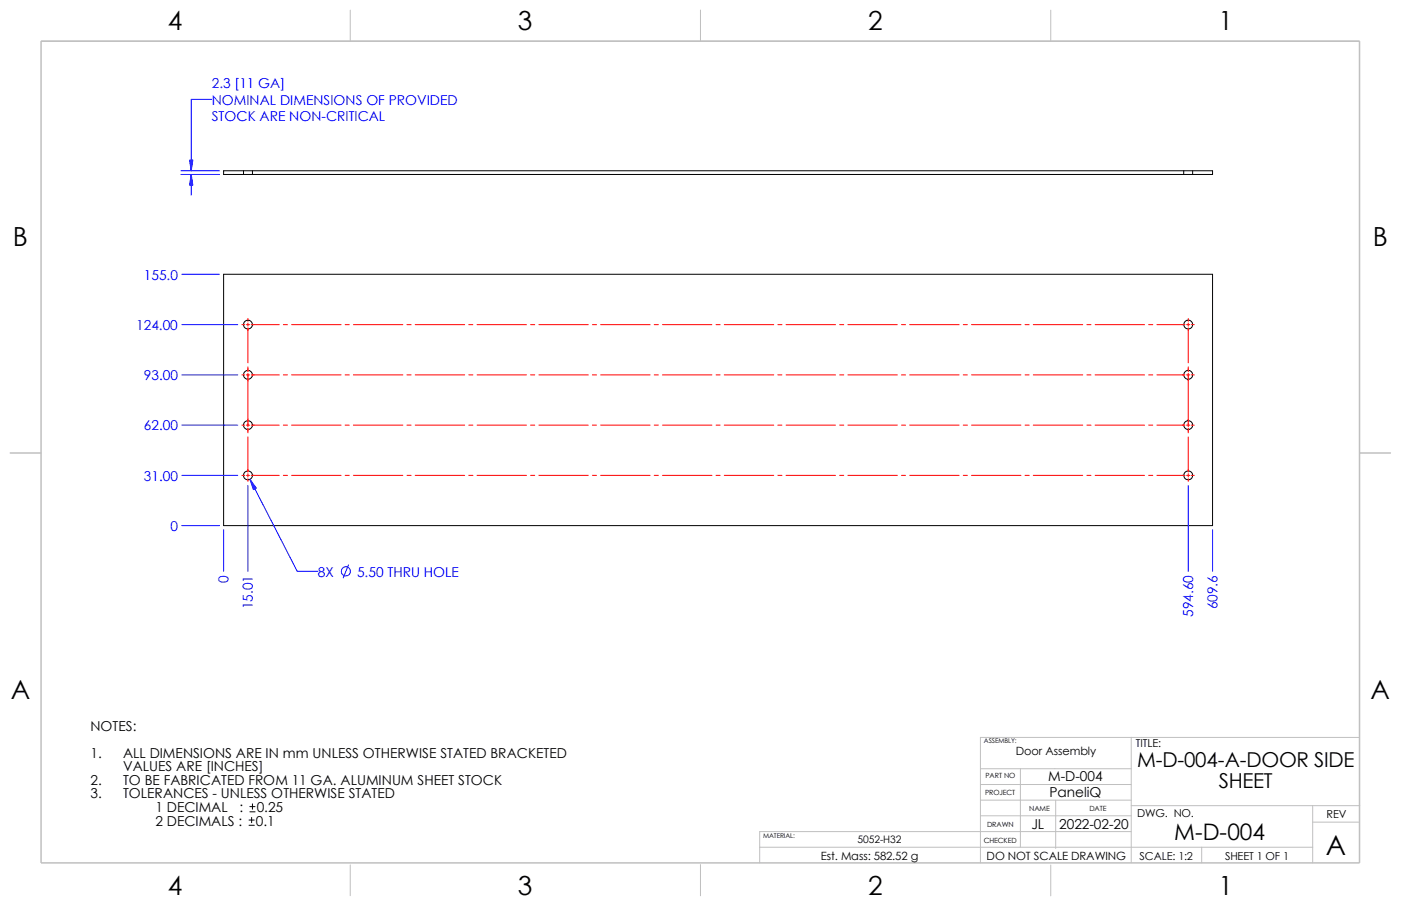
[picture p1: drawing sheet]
<svg xmlns="http://www.w3.org/2000/svg" width="432mm" height="279mm" viewBox="0 0 432 279" stroke-linecap="round" stroke-linejoin="round" font-family="sans-serif">
<g fill="none" stroke="#c0c0c0" stroke-width=".31">
<path d="M12.7 12.7h406.3M107.9 3.1v9.6M215.9 3.1v9.6M323.8 3.1v9.6M3.1 139.7h9.6M419.1 139.7h9.5M302.2 237.1h46.5M314.5 237.1v24.2M348.7 227.4v38.7M419 227.4h-116.8v38.7M302.2 246.8h46.5M302.2 251.6h46.5"/>
<path d="M302.2 241.9h46.5M325.4 246.8v14.9M348.7 248.5h70.4M348.7 256.5h-114.6v9.6M404.6 248.5v17.6M404.6 253.5h14.4M107.9 266.7v9.5M215.9 266.7v9.5M234.1 261.3h170.5M323.8 266.7v9.6M370.4 261.3v4.8"/>
</g>
<path d="M12.7 12.7h406.3v253.4h-406.3z" fill="none" stroke="#c0c0c0" stroke-width=".47"/>
<g fill="none" stroke="#000" stroke-width=".31">
<path d="M68.9 52.7h304.8v1.1h-304.8zM75.1 52.7v1.1M77.8 52.7v1.1M364.8 52.7v1.1M367.6 52.7v1.1M68.9 84.6h304.8v77.5h-304.8zM76.8 254.5h1.6M76.8 252.9h1.6M77 250.4h1.6M77 248.8h1.6M77.6 252.1v1.6M77.8 247.9v1.7"/>
<circle cx="76.4" cy="115.6" r="1.37"/>
<circle cx="76.4" cy="100.1" r="1.37"/>
<circle cx="366.2" cy="115.6" r="1.37"/>
<circle cx="366.2" cy="100.1" r="1.37"/>
<circle cx="76.4" cy="131.1" r="1.37"/>
<circle cx="366.2" cy="131.1" r="1.37"/>
<circle cx="76.4" cy="146.6" r="1.38"/>
<circle cx="366.2" cy="146.6" r="1.38"/>
</g>
<g fill="none" stroke="#f00" stroke-width=".31">
<path d="M76.4 98.2v.9M76.4 99.6v1M366.2 98.2v.9M366.2 99.6v1M74.5 100.1h.9M74.5 115.6h.9M75.9 100.1h1M75.9 115.6h1M76.4 101.1v10.8M76.4 113.2v1.4M76.4 115.1v16.5M77.4 100.1h8.7"/>
<path d="M77.4 115.6h8.7M87.3 100.1h1.3M87.3 115.6h1.3M89.9 100.1h15.2M89.9 115.6h15.2M106.4 100.1h1.3M106.4 115.6h1.3M108.9 100.1h15.3M108.9 115.6h15.3M125.4 100.1h1.3M125.4 115.6h1.3M128 100.1h15.2"/>
<path d="M128 115.6h15.2M144.5 100.1h1.3M144.5 115.6h1.3M147 100.1h15.3M147 115.6h15.3M163.5 100.1h1.3M163.5 115.6h1.3M166.1 100.1h15.2M166.1 115.6h15.2M182.6 100.1h1.3M182.6 115.6h1.3M185.1 100.1h15.3"/>
<path d="M185.1 115.6h15.3M201.6 100.1h1.3M201.6 115.6h1.3M204.2 100.1h15.2M204.2 115.6h15.2M220.7 100.1h1.3M220.7 115.6h1.3M223.2 100.1h15.3M223.2 115.6h15.3M239.7 100.1h1.3M239.7 115.6h1.3M242.3 100.1h15.2"/>
<path d="M242.3 115.6h15.2M258.8 100.1h1.3M258.8 115.6h1.3M261.3 100.1h15.3M261.3 115.6h15.3M277.8 100.1h1.3M277.8 115.6h1.3M280.4 100.1h15.2M280.4 115.6h15.2M296.9 100.1h1.3M296.9 115.6h1.3M299.4 100.1h15.3"/>
<path d="M299.4 115.6h15.3M315.9 100.1h1.3M315.9 115.6h1.3M318.5 100.1h15.2M318.5 115.6h15.2M335 100.1h1.3M335 115.6h1.3M337.5 100.1h15.3M337.5 115.6h15.3M354 100.1h1.3M354 115.6h1.3M356.6 100.1h8.6"/>
<path d="M356.6 115.6h8.6M365.7 100.1h1M365.7 115.6h1M366.2 101.1v10.8M366.2 113.2v1.4M366.2 115.1v16.5M367.2 100.1h.9M367.2 115.6h.9M74.5 131.1h.9M75.9 131.1h1M76.4 132.1v1.4M76.4 134.7v10.9"/>
<path d="M77.4 131.1h8.7M87.3 131.1h1.3M89.9 131.1h15.2M106.4 131.1h1.3M108.9 131.1h15.3M125.4 131.1h1.3M128 131.1h15.2M144.5 131.1h1.3M147 131.1h15.3M163.5 131.1h1.3M166.1 131.1h15.2M182.6 131.1h1.3"/>
<path d="M185.1 131.1h15.3M201.6 131.1h1.3M204.2 131.1h15.2M220.7 131.1h1.3M223.2 131.1h15.3M239.7 131.1h1.3M242.3 131.1h15.2M258.8 131.1h1.3M261.3 131.1h15.3M277.8 131.1h1.3M280.4 131.1h15.2M296.9 131.1h1.3"/>
<path d="M299.4 131.1h15.3M315.9 131.1h1.3M318.5 131.1h15.2M335 131.1h1.3M337.5 131.1h15.3M354 131.1h1.3M356.6 131.1h8.6M365.7 131.1h1M366.2 132.1v1.4M366.2 134.7v10.9M367.2 131.1h.9M74.5 146.6h.9"/>
<path d="M75.9 146.6h1M76.4 146.1v1M76.4 147.6v.9M77.4 146.6h8.7M87.3 146.6h1.3M89.9 146.6h15.2M106.4 146.6h1.3M108.9 146.6h15.3M125.4 146.6h1.3M128 146.6h15.2M144.5 146.6h1.3M147 146.6h15.3"/>
<path d="M163.5 146.6h1.3M166.1 146.6h15.2M182.6 146.6h1.3M185.1 146.6h15.3M201.6 146.6h1.3M204.2 146.6h15.2M220.7 146.6h1.3M223.2 146.6h15.3M239.7 146.6h1.3M242.3 146.6h15.2M258.8 146.6h1.3M261.3 146.6h15.3"/>
<path d="M277.8 146.6h1.3M280.4 146.6h15.2M296.9 146.6h1.3M299.4 146.6h15.3M315.9 146.6h1.3M318.5 146.6h15.2M335 146.6h1.3M337.5 146.6h15.3M354 146.6h1.3M356.6 146.6h8.6M365.7 146.6h1M366.2 146.1v1"/>
<path d="M366.2 147.6v.9M367.2 146.6h.9"/>
</g>
<g fill="none" stroke="#00f" stroke-width=".31">
<path d="M65.3 30.6h-6.4v22.1M55.8 53.8h11.8M55.8 52.7h11.8M58.9 53.8v6.4M56 84.6h11.6M56 115.6h17.3M56 100.1h17.3M56 131.1h17.3M56 146.6h17.3M76.4 149.7v26.5M77 147.8l14.6 28.4h6.4M366.2 149.7v26.5"/>
<path d="M56 162.1h11.6M68.9 163.4v12.8M107.4 174.2l-1.6 4M373.7 163.4v12.8"/>
<circle cx="106.6" cy="176.2" r="1.41"/>
</g>
<g fill="#00f" stroke="#00f" stroke-width=".31">
<path d="M77 147.8l2 2.7-.9 .5z"/>
<path d="M58.9 53.8l.5 3.3h-1z"/>
<path d="M58.4 49.4h1l-.5 3.3z"/>
</g>
<text font-size="8.5" x="408.6" y="263.6">A</text>
<g font-size="8.1">
<text x="51.7" y="9.3">4</text>
<text x="159.6" y="9.3">3</text>
<text x="267.6" y="9.3">2</text>
<text x="375.5" y="9.3">1</text>
<text x="4" y="75.9">B</text>
<text x="423.1" y="75.9">B</text>
<text x="3.3" y="215.6">A</text>
<text x="422.4" y="215.6">A</text>
<text x="51.7" y="276">4</text>
<text x="159.6" y="276">3</text>
<text x="267.6" y="276">2</text>
<text x="375.5" y="276">1</text>
</g>
<text font-size="7" x="361.9" y="259.1">M-D-004</text>
<g font-size="6.3">
<text x="350.4" y="236.6">M-D-004-A-DOOR SIDE</text>
<text x="375.6" y="243">SHEET</text>
</g>
<g font-size="4.2" fill="#00f">
<text x="65.3" y="27.3">2.3 [11 GA]</text>
<text x="65.3" y="32.3">NOMINAL DIMENSIONS OF PROVIDED</text>
<text x="65.3" y="37.4">STOCK ARE NON-CRITICAL</text>
<text x="44.3" y="86.3">155.0</text>
<text x="42" y="101.8">124.00</text>
<text x="44.3" y="117.3">93.00</text>
<text x="44.3" y="132.8">62.00</text>
<text x="44.3" y="148.3">31.00</text>
<text x="52.5" y="163.8">0</text>
<text x="70.4" y="179.7" transform="rotate(-90 70.4 179.7)">0</text>
<text x="98" y="177.8">8X</text>
<text x="110.1" y="177.8">5.50 THRU HOLE</text>
<text x="77.9" y="187.9" transform="rotate(-90 77.9 187.9)">15.01</text>
<text x="367.7" y="190.2" transform="rotate(-90 367.7 190.2)">594.60</text>
<text x="375.2" y="187.9" transform="rotate(-90 375.2 187.9)">609.6</text>
</g>
<g font-size="4.2">
<text x="27.9" y="225.3">NOTES:</text>
<text x="27.9" y="233.7">1.</text>
<text x="37.9" y="233.7">ALL DIMENSIONS ARE IN mm UNLESS OTHERWISE STATED BRACKETED</text>
<text x="37.9" y="237.9">VALUES ARE [INCHES]</text>
<text x="27.9" y="242.1">2.</text>
<text x="37.9" y="242.1">TO BE FABRICATED FROM 11 GA. ALUMINUM SHEET STOCK</text>
<text x="323" y="240.9">M-D-004</text>
<text x="323.4" y="245.7">PaneliQ</text>
<text x="27.9" y="246.2">3.</text>
<text x="37.9" y="246.2">TOLERANCES - UNLESS OTHERWISE STATED</text>
<text x="47.9" y="250.4">1 DECIMAL</text>
<text x="73.8" y="250.4">:</text>
<text x="79.1" y="250.4">0.25</text>
<text x="47.9" y="254.6">2 DECIMALS :</text>
<text x="78.9" y="254.6">0.1</text>
<text x="317.9" y="255.6">JL</text>
<text x="326.5" y="255.6">2022-02-20</text>
</g>
<g font-size="3.5">
<text x="313.1" y="232.8">Door Assembly</text>
<text x="253" y="265.3">Est. Mass: 582.52 g</text>
<text x="304.1" y="265.3">DO NOT SCALE DRAWING</text>
</g>
<g font-size="3.4">
<text x="350.1" y="230.5">TITLE:</text>
<text x="350.4" y="252.1">DWG. NO.</text>
<text x="408.9" y="252.4">REV</text>
<text x="351.2" y="265.2">SCALE: 1:2</text>
<text x="377.6" y="265.2">SHEET 1 OF 1</text>
</g>
<text font-size="3.2" x="264.3" y="260.1">5052-H32</text>
<g font-size="2.2">
<text x="303.6" y="245">PROJECT</text>
<text x="303.7" y="240.1">PART NO</text>
<text x="317.2" y="250">NAME</text>
<text x="335.7" y="250">DATE</text>
<text x="304.2" y="255">DRAWN</text>
<text x="303.2" y="260.1">CHECKED</text>
</g>
<g font-size="2">
<text x="303.3" y="229.2">ASSEMBLY:</text>
<text x="235.2" y="258.4">MATERIAL:</text>
</g>
</svg>
